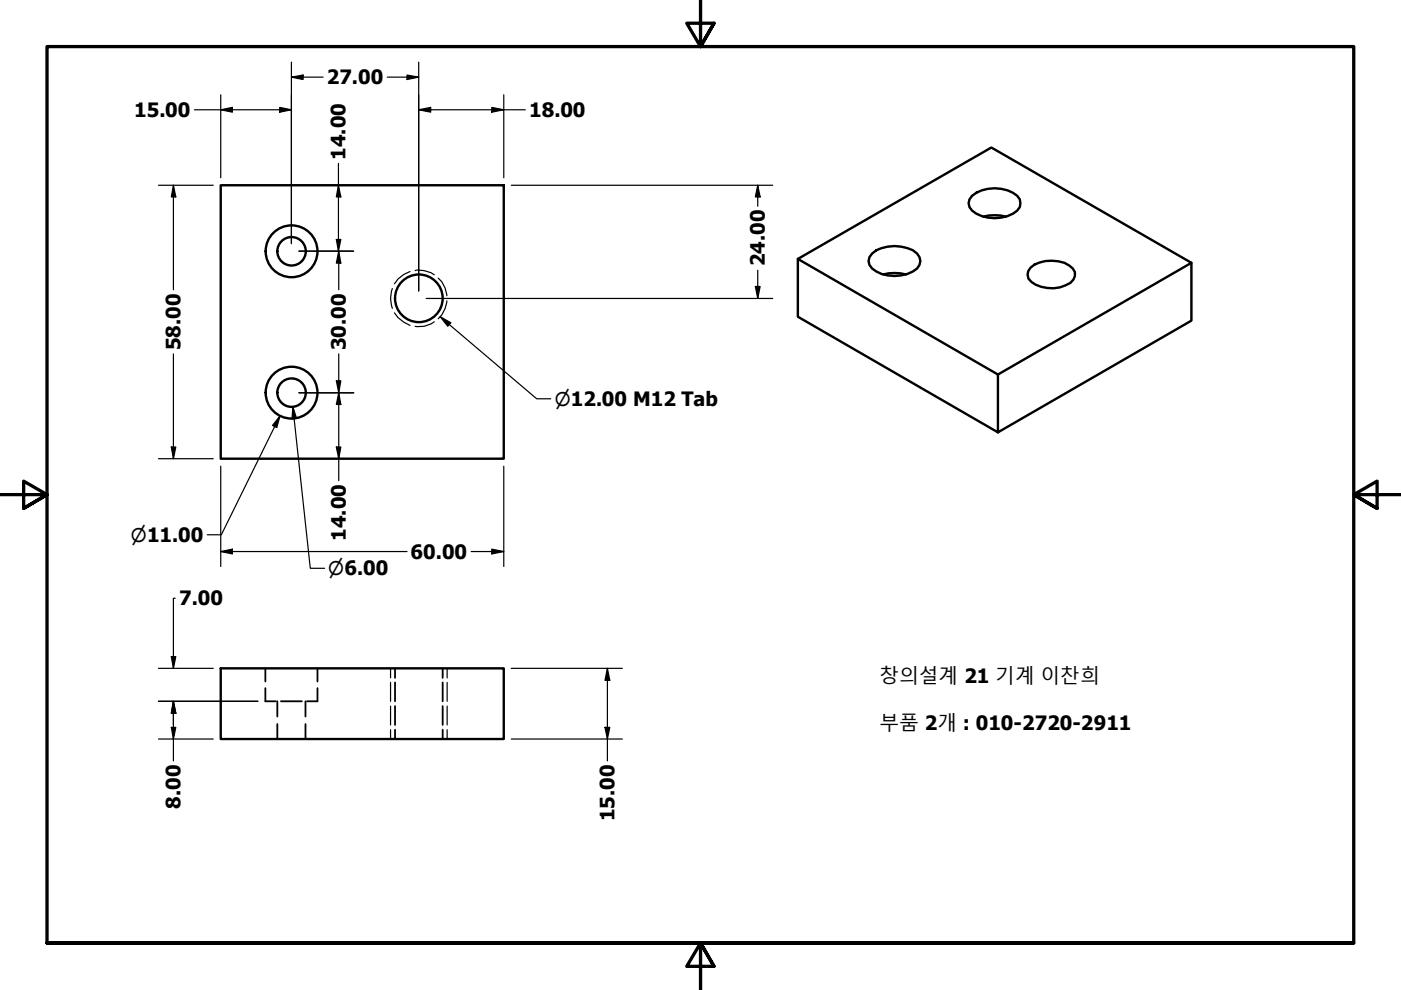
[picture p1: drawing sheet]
<svg xmlns="http://www.w3.org/2000/svg" width="297mm" height="210mm" viewBox="0 0 297 210" stroke-linecap="round" stroke-linejoin="round" font-family="sans-serif">
<!-- layer: Hidden (ANSI) -->
<g fill="none" stroke="#000" stroke-width=".38">
<path d="M56.3 145.9v2.8h2.2M56.3 141.7v2.8M58.8 148.7v3.2M58.8 153.5v3.2M59.6 148.7h4.4M64.8 148.7v3.2M64.8 153.5v3.2M67.3 145.9v2.8h-2.2M67.3 141.7v2.8M83.8 141.7v2M83.8 144.7v4M83.8 149.7v4"/>
<path d="M83.8 154.7v2M93.9 141.7v2M93.9 144.7v4M93.9 149.7v4M93.9 154.7v2"/>
</g>
<!-- layer: Hidden Narrow (ANSI) -->
<g fill="none" stroke="#000" stroke-width=".25">
<path d="M86.9 57.6l-1.3 .6-1.2 1-.8 1M88 57.4a5.5 5.5 0 0 1 4.1 .9M92.9 59a5.6 5.6 0 0 1 1.8 3.7M83.2 61.2a6 6 0 0 0 0 4.2M83.6 66.3l.8 1 1.2 1 1.3 .7M92.1 68.2a5.2 5.2 0 0 1-4.1 1M94.7 63.8a5.9 5.9 0 0 1-1.8 3.8M82.8 141.7v2M82.8 144.7v4M82.8 149.7v4M82.8 154.7v2M94.8 141.7v2"/>
<path d="M94.8 144.7v4M94.8 149.7v4M94.8 154.7v2"/>
</g>
<!-- layer: Visible (ANSI) -->
<g fill="none" stroke="#000" stroke-width=".51">
<path d="M46.8 39.3h60v58h-60zM169.2 54.9v12.3l42.4 24.5v-12.3l-42.4-24.5 41-23.6 42.4 24.4v12.3l-41 23.7M184.9 53.8a7.9 7.9 0 0 1 9.5 0 2.28 2.28 0 0 1-.9 3.8 8.1 8.1 0 0 1-8.6-.7 2.03 2.03 0 0 1 0-3.1zM187.3 58.2a9.3 9.3 0 0 1 4.8 0M206.1 41.5a7.9 7.9 0 0 1 9.5 0 2.28 2.28 0 0 1-.8 3.8 8.1 8.1 0 0 1-8.7-.6 2.03 2.03 0 0 1 0-3.2zM208.5 45.9a9.3 9.3 0 0 1 4.8 0M218.5 56.7a7.2 7.2 0 0 1 8.2-.4 2.06 2.06 0 0 1 1.3 1.8 2.06 2.06 0 0 1-1.1 1.9 7.4 7.4 0 0 1-8.2-.2 1.96 1.96 0 0 1-.2-3.1zM252.6 55.7l-41 23.7M46.8 141.7h60v15h-60z"/>
<circle cx="61.8" cy="53.3" r="3"/>
<circle cx="61.8" cy="53.3" r="5.5"/>
<circle cx="88.8" cy="63.2" r="5"/>
<circle cx="61.8" cy="83.3" r="3"/>
<circle cx="61.8" cy="83.3" r="5.5"/>
</g>
<!-- layer: Border (ANSI) -->
<path d="M148.5 -.1v10l-2.9-5h5.8l-2.9 5 2.9-5M0 104.9h10l-5-2.9v5.8l5-2.9-5 2.9M297 104.9h-10l5-2.9v5.8l-5-2.9 5 2.9M10 199.9v-190h277v190h-277h277M151.4 204.9l-2.9-5 2.9 5h-5.8l2.9-5v10" fill="none" stroke="#000" stroke-width=".7"/>
<!-- layer: Dimension (ANSI) -->
<g fill="none" stroke="#000" stroke-width=".25">
<path d="M61.8 16.4l2.5-.5v1zM61.8 13.2v38.5M61.8 16.4h6.7M82.1 16.4h6.7M86.3 15.9l2.5 .5-2.5 .5zM88.8 13.2v48.5M33.6 39.3h11.6M36.8 39.3l.5 2.5h-1zM36.8 39.3v22.1M41.2 23.3h20.6M46.8 23.3l2.5-.5v1zM46.8 20.1v17.6"/>
<path d="M59.3 22.8l2.5 .5-2.5 .5zM71.8 39.3l.5 2.5h-1zM71.8 34.6v18.6M88.8 23.3l2.5-.5v1zM88.8 23.3h22.6M104.3 22.8l2.5 .5-2.5 .5zM106.8 20.1v17.6M108.4 39.3h55.4M160.7 39.3l.5 2.5h-1.1zM160.7 39.3v4.4M63.4 53.2h11.6M71.3 50.8h1l-.5 2.4z"/>
<path d="M71.8 53.2l.5 2.6h-1zM71.8 53.2v8.2M160.7 57.3v6M36.8 75v22.3M71.8 75v26.9M90.4 63.3h73.4M93.3 67.2l2.3 1.2-.7 .8zM93.3 67.2l20.5 17.4h3M160.1 60.7h1.1l-.5 2.6zM33.6 97.3h11.6M36.3 94.8h1l-.5 2.5zM46.8 98.8v21.3"/>
<path d="M59.4 88.2l-.7 2.4-.9-.4zM59.4 88.2l-12.5 25.2h-3M62.1 86.3l.8 2.4-1 .1zM62.1 86.3l3.7 34.2h3M63.4 83.3h11.6M71.3 80.7h1l-.5 2.6zM71.3 94.8h1l-.5 2.5zM71.8 83.3l.5 2.5h-1zM106.8 98.8v21.3M46.8 116.9l2.5-.5v1zM46.8 116.9h39.5M99.9 116.9h6.9"/>
<path d="M104.3 116.4l2.5 .5-2.5 .5zM36.3 139.2h1l-.5 2.5zM37.1 126.8h-.3v14.9M33.6 141.7h11.6M33.6 148.7h21.1M33.6 156.7h11.6M36.3 154.2h1l-.5 2.5zM36.8 148.7l.5 2.5h-1zM36.8 148.7v12.6M108.4 141.7h23.6M108.4 156.7h23.6M128.3 154.2h1l-.5 2.5z"/>
<path d="M128.8 141.7l.5 2.5h-1zM128.8 141.7v19.6"/>
</g>
<g fill="#000">
<path d="M61.8 16.4l2.5-.5v1zM86.3 15.9l2.5 .5-2.5 .5zM46.8 23.3l2.5-.5v1zM59.3 22.8l2.5 .5-2.5 .5zM88.8 23.3l2.5-.5v1zM104.3 22.8l2.5 .5-2.5 .5zM36.8 39.3l.5 2.5h-1zM71.3 50.8h1l-.5 2.4zM71.8 53.2l.5 2.6h-1zM71.8 39.3l.5 2.5h-1zM160.7 39.3l.5 2.5h-1.1zM93.3 67.2l2.3 1.2-.7 .8z"/>
<path d="M160.1 60.7h1.1l-.5 2.6zM36.3 94.8h1l-.5 2.5zM59.4 88.2l-.7 2.4-.9-.4zM62.1 86.3l.8 2.4-1 .1zM71.3 80.7h1l-.5 2.6zM71.3 94.8h1l-.5 2.5zM71.8 83.3l.5 2.5h-1zM46.8 116.9l2.5-.5v1zM104.3 116.4l2.5 .5-2.5 .5zM36.3 139.2h1l-.5 2.5zM36.3 154.2h1l-.5 2.5zM36.8 148.7l.5 2.5h-1z"/>
<path d="M128.3 154.2h1l-.5 2.5zM128.8 141.7l.5 2.5h-1z"/>
</g>
<g font-size="4.2">
<text x="69.3" y="17.9">27.00</text>
<text x="28.4" y="24.8">15.00</text>
<text x="112.2" y="24.8">18.00</text>
<text x="73.3" y="33.9" transform="rotate(-90 73.3 33.9)">14.00</text>
<text x="162.2" y="56.5" transform="rotate(-90 162.2 56.5)">24.00</text>
<text x="38.3" y="74.3" transform="rotate(-90 38.3 74.3)">58.00</text>
<text x="73.3" y="74.3" transform="rotate(-90 73.3 74.3)">30.00</text>
<text x="73.3" y="114.7" transform="rotate(-90 73.3 114.7)">14.00</text>
<text x="87.1" y="118.5">60.00</text>
<text x="38" y="128.4">7.00</text>
<text x="186.4" y="144.8">창의설계 21 기계 이찬희</text>
<text x="186.4" y="154.8">부품 2개 : 010-2720-2911</text>
<text x="38.3" y="171.4" transform="rotate(-90 38.3 171.4)">8.00</text>
<text x="130.3" y="174.1" transform="rotate(-90 130.3 174.1)">15.00</text>
</g>
<g font-size="3.9">
<text x="117.6" y="86.1">⌀12.00 M12 Tab</text>
<text x="27.7" y="114.8">⌀11.00</text>
<text x="69.6" y="122">⌀6.00</text>
</g>
</svg>
